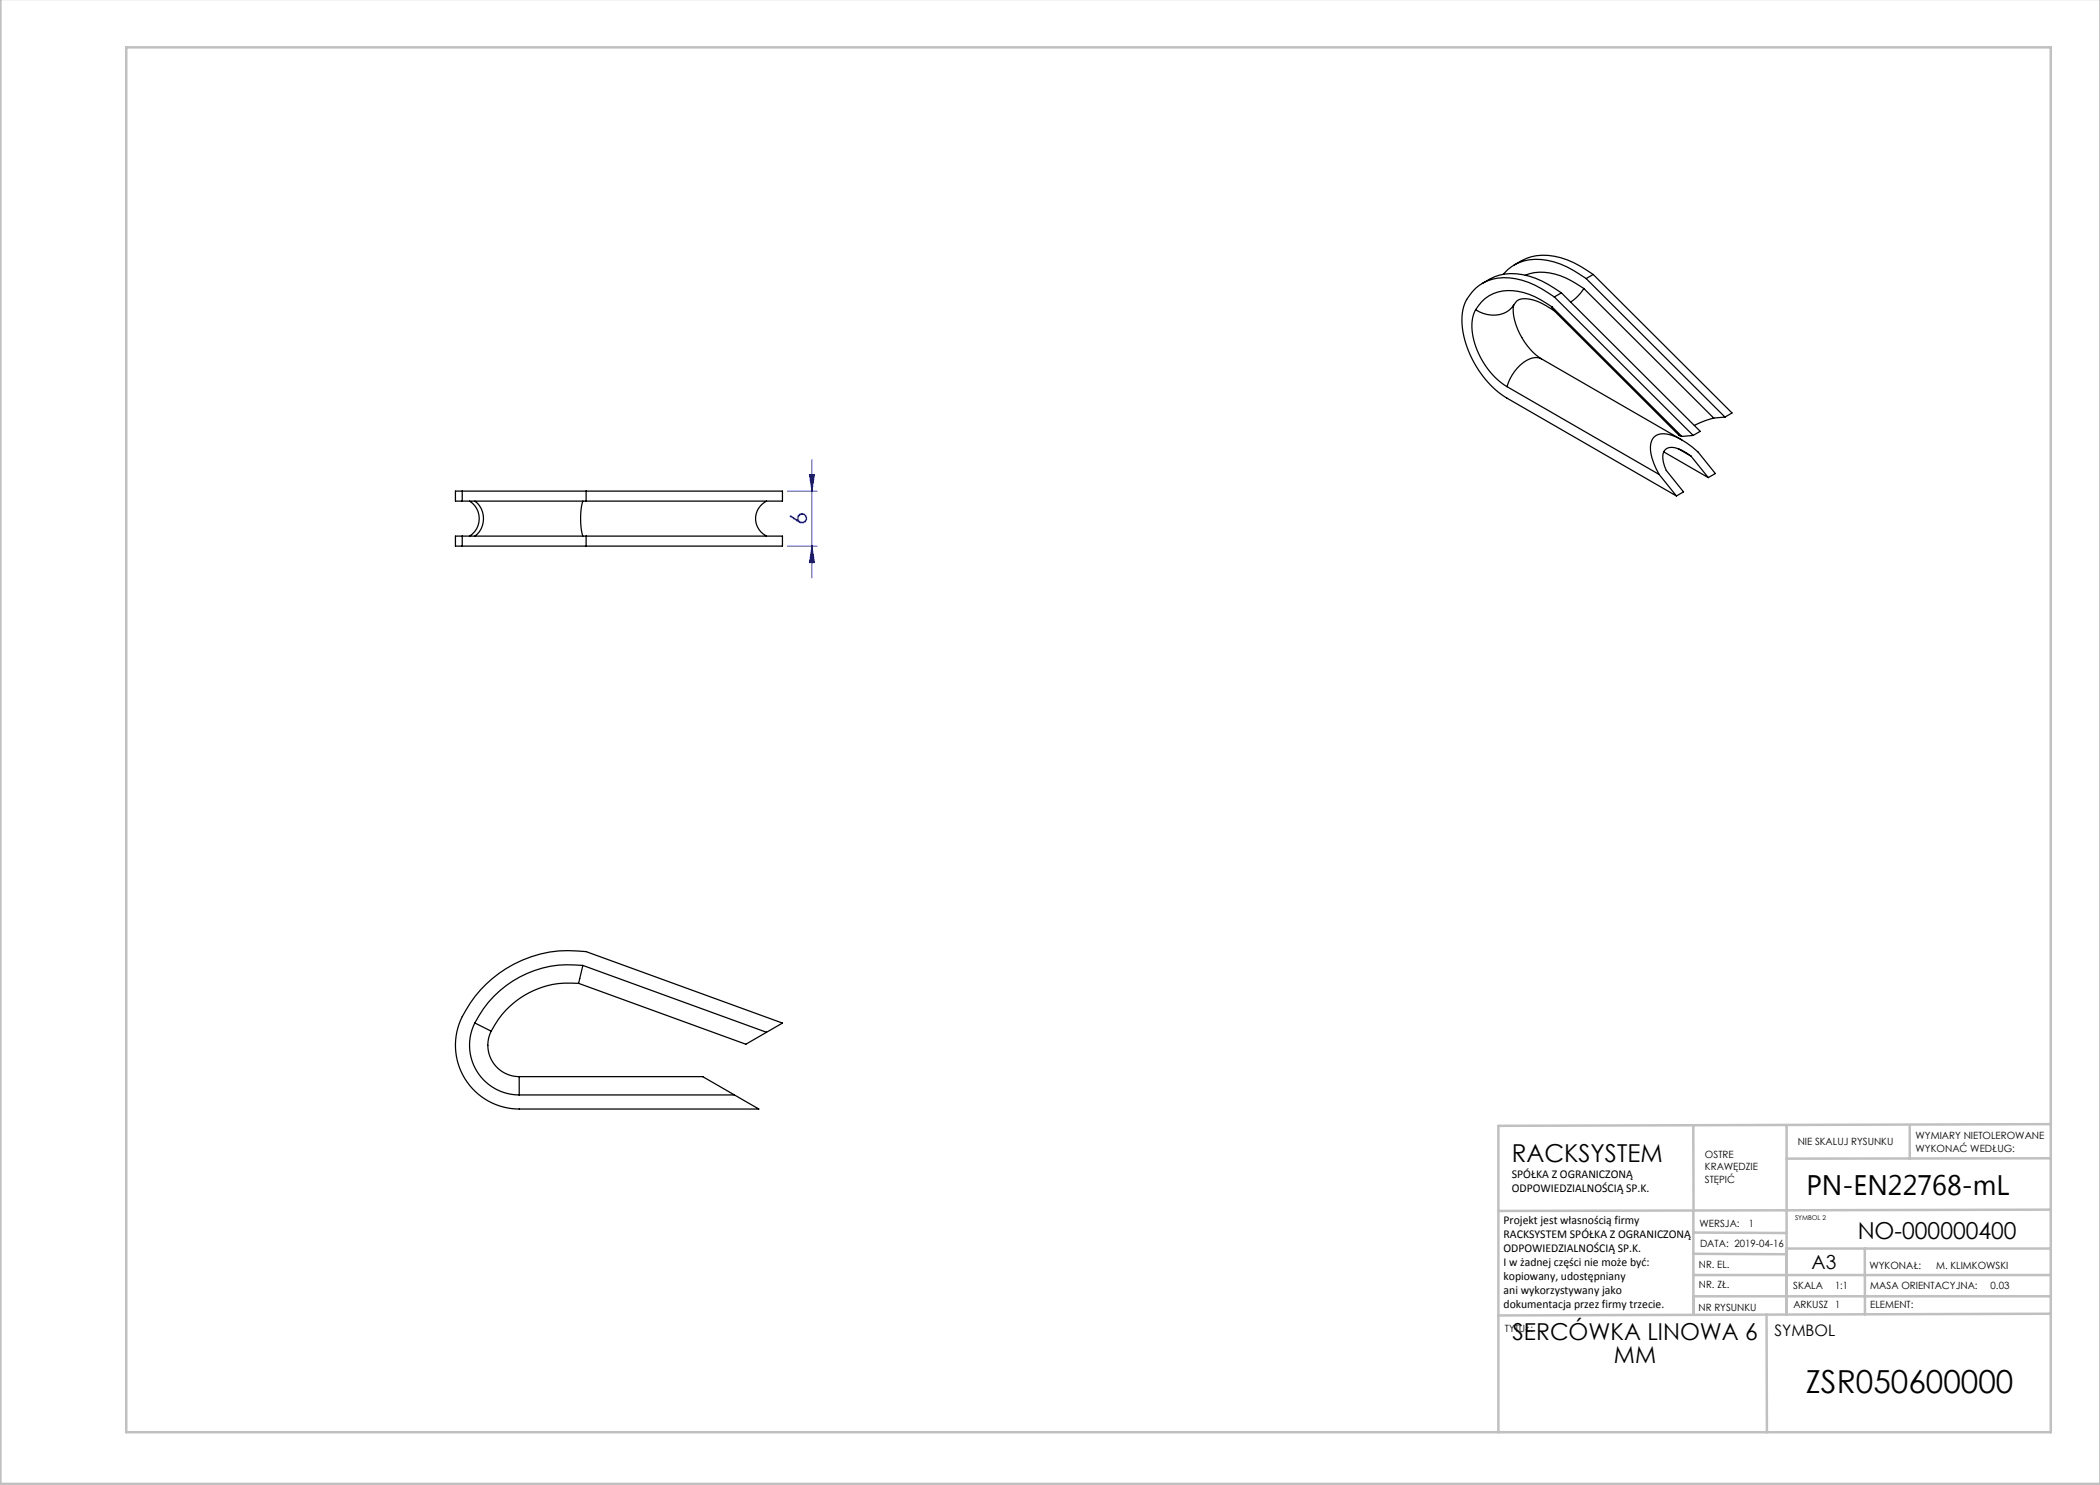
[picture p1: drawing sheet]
<svg xmlns="http://www.w3.org/2000/svg" width="420mm" height="297mm" viewBox="0 0 420 297" stroke-linecap="round" stroke-linejoin="round" font-family="sans-serif">
<path d="M157.5 98.2h5.9M161.9 94.9h1l-.5 3.3zM162.4 91.9v23.7M157.5 109.2h5.9M162.4 109.2l.5 3.3h-1z" fill="none" stroke="#00f" stroke-width=".2"/>
<g fill="none" stroke="#c0c0c0" stroke-width=".5">
<path d="M.1 -.1v296.9h419.9M25.2 9.5h385v276.9h-385zM338.7 225.2v16.9M357.3 225v37.9M382 225.4v6.3M410.1 224.8l-110.4 .4v61.2M410.1 231.7h-52.8M338.7 259.3h71.5M338.7 255h71.5M338.7 250.8l18.6 .1M338.7 246.5l18.6 .1M338.7 242.1v20.9"/>
<path d="M373 249.7v13.2M410.1 241.9l-110.4 .3M410.2 249.7h-52.9v13.2M353.3 262.9l.1 23.5M410.2 262.7l-110.5 .4"/>
</g>
<path d="M161.9 94.9h1l-.5 3.3zM162.4 109.2l.5 3.3h-1z" fill="#00f"/>
<g fill="none" stroke="#000" stroke-width=".25">
<path d="M297.9 55.9l-1.4 .8M297.9 55.9a9.8 9.8 0 0 1 7.9-.7 20.3 20.3 0 0 1 6.5 3.4M300.7 54.9a8.6 8.6 0 0 1 8.8-2.8 19.3 19.3 0 0 1 7.7 3.6M302.8 53a10.5 10.5 0 0 1 10.7-1 25.5 25.5 0 0 1 5.1 2.9M305 55a11.4 11.4 0 0 1 10.6 2l1.2 .7M310.9 59.4a16.9 16.9 0 0 0-10.2-3.9 8.4 8.4 0 0 0-8.2 10.4 20.2 20.2 0 0 0 8.9 13.7l33.9 19.6M310.9 59.4l27.7 27.7M312.3 58.6l27.7 27.7-1.4 .8M312.3 58.6l-1.4 .8M316.8 57.7a8.6 8.6 0 0 1-2.7 2.7M316.8 57.7l25.9 25.9M317.2 55.7l27.8 27.7"/>
<path d="M318.6 54.9l27.8 27.7-1.4 .8M318.6 54.9l-1.4 .8M295.1 62a5.7 5.7 0 0 0 8.3-1.9 3.5 3.5 0 0 1 3.3-.1l.2 .1a14.5 14.5 0 0 1 3.9 2M295.1 62a9.7 9.7 0 0 0 .3 8 15.3 15.3 0 0 0 6 7.3M301.4 77.3l30.4 17.6M302.8 61a11.5 11.5 0 0 0 3.2 8.8l1.2 1.2 1.1 .8 28.1 16.2M308.3 71.8a3.2 3.2 0 0 0-3.6 .7 9.3 9.3 0 0 0-3.3 4.8M310.4 61.4a14.1 14.1 0 0 0-9.9-3.2 7.3 7.3 0 0 0-5.4 3.8M310.4 61.4l.3 .7 25.1 25 .6 .2M310.4 61.4l26 25.9M92.4 98.2h24.8M92.4 98.2h-1.3v2h1.3"/>
<path d="M92.4 98.2v2M117.2 98.2v2M117.2 98.2h39.3v2h-39.3M331.8 94.9a10 10 0 0 1-1.6-6.2 2.41 2.41 0 0 1 2.9-1.9l.7 .1a13.7 13.7 0 0 1 5.8 3.5l3.5 4.3-1.4 .8M331.8 94.9l3.5 4.3M332.7 90.4l9 5.1M335.6 89.7l2.6 1.5M338.2 91.2a5.7 5.7 0 0 0-4.5-1.7l-.3 .2a2.14 2.14 0 0 0-.7 2.7l.5 1.7 3.5 4.3-1.4 .8M338.2 91.2l3.5 4.3M338.6 87.1l-2.2 .2M342.7 83.6l-2.1 .7-1.7 .8M345 83.4l-2.3 .2"/>
<path d="M92.4 100.2h24.8M92.4 109.2h24.8M92.4 107.2h24.8M92.4 107.2h-1.3v2h1.3M92.4 107.2v2M93.9 100.2a4.1 4.1 0 0 1 0 7M95 100.2a4.4 4.4 0 0 1 0 7M116.6 100.2a13.8 13.8 0 0 0 0 7M117.2 107.2v2M117.2 107.2h39.3v2h-39.3M153.3 100.2a3.9 3.9 0 0 0-2.2 3.5 3.9 3.9 0 0 0 2.2 3.5M115.7 196.7a17.5 17.5 0 0 0-17.5 9.5"/>
<path d="M115.7 196.7l33.5 12.1 4.1-2.3M116.6 193.1l-.9 3.6M116.6 193.1a21.2 21.2 0 0 0-21.6 11.5M116.6 193.1l36.7 13.4M95 204.6a9.9 9.9 0 0 0 8.8 14.4M95 204.6l3.2 1.6M98.2 206.2a6.3 6.3 0 0 0 5.6 9.1M103.8 215.3h36.7l6.4 3.7M103.8 215.3v3.7M103.8 219h43.1M153.3 206.5l3.2-1.9-39.3-14.3a23.7 23.7 0 0 0-25.6 15.3 12.8 12.8 0 0 0 12.2 16.2h48l-4.9-2.8"/>
</g>
<text font-size="6.3" x="361.2" y="278.5">ZSR050600000</text>
<text font-size="5.6" x="361.3" y="239.1">PN-EN22768-mL</text>
<text font-size="4.9" x="302.4" y="232.4">RACKSYSTEM</text>
<text font-size="4.7" fill="#00f" x="161.4" y="105" transform="rotate(-90 161.4 105)">6</text>
<g font-size="4.7">
<text x="371.5" y="247.8">NO-000000400</text>
<text x="302.5" y="268.1">SERCÓWKA LINOWA 6</text>
<text x="322.8" y="272.6">MM</text>
</g>
<text font-size="3.9" x="362.3" y="253.8">A3</text>
<text font-size="3.2" x="354.9" y="267.2">SYMBOL</text>
<g font-size="2.4">
<text x="302.4" y="235.6">SPÓŁKA Z OGRANICZONĄ</text>
<text x="302.4" y="238.4">ODPOWIEDZIALNOŚCIĄ SP.K.</text>
<text x="300.7" y="244.7">Projekt jest własnością firmy</text>
<text x="300.7" y="247.5">RACKSYSTEM SPÓŁKA Z OGRANICZONĄ</text>
<text x="300.7" y="250.3">ODPOWIEDZIALNOŚCIĄ SP.K.</text>
<text x="300.7" y="253.1">I w żadnej części nie może być:</text>
<text x="300.7" y="256">kopiowany, udostępniany</text>
<text x="300.7" y="258.8">ani wykorzystywany jako</text>
<text x="300.7" y="261.6">dokumentacja przez firmy trzecie.</text>
</g>
<g font-size="2">
<text x="383.1" y="227.9">WYMIARY NIETOLEROWANE</text>
<text x="341" y="231.6">OSTRE</text>
<text x="359.5" y="228.9">NIE SKALUJ RYSUNKU</text>
<text x="383.1" y="230.4">WYKONAĆ WEDŁUG:</text>
<text x="341" y="234.1">KRAWĘDZIE</text>
<text x="341" y="236.6">STĘPIĆ</text>
<text x="339.9" y="245.4">WERSJA:</text>
<text x="349.8" y="245.4">1</text>
<text x="340" y="249.4">DATA: 2019-04-16</text>
<text x="339.8" y="257.6">NR. ZŁ.</text>
<text x="339.8" y="253.5">NR. EL.</text>
<text x="358.7" y="257.7">SKALA</text>
<text x="367" y="257.7">1:1</text>
<text x="373.9" y="253.8">WYKONAŁ:</text>
<text x="374.1" y="257.7">MASA ORIENTACYJNA:</text>
<text x="387.2" y="253.8">M. KLIMKOWSKI</text>
<text x="398.1" y="257.7">0.03</text>
<text x="339.7" y="262.3">NR RYSUNKU</text>
<text x="358.7" y="261.7">ARKUSZ 1</text>
<text x="374.1" y="261.7">ELEMENT:</text>
<text x="301" y="266.4">TYTUŁ:</text>
</g>
<text font-size="1.3" x="359" y="244">SYMBOL 2</text>
</svg>
